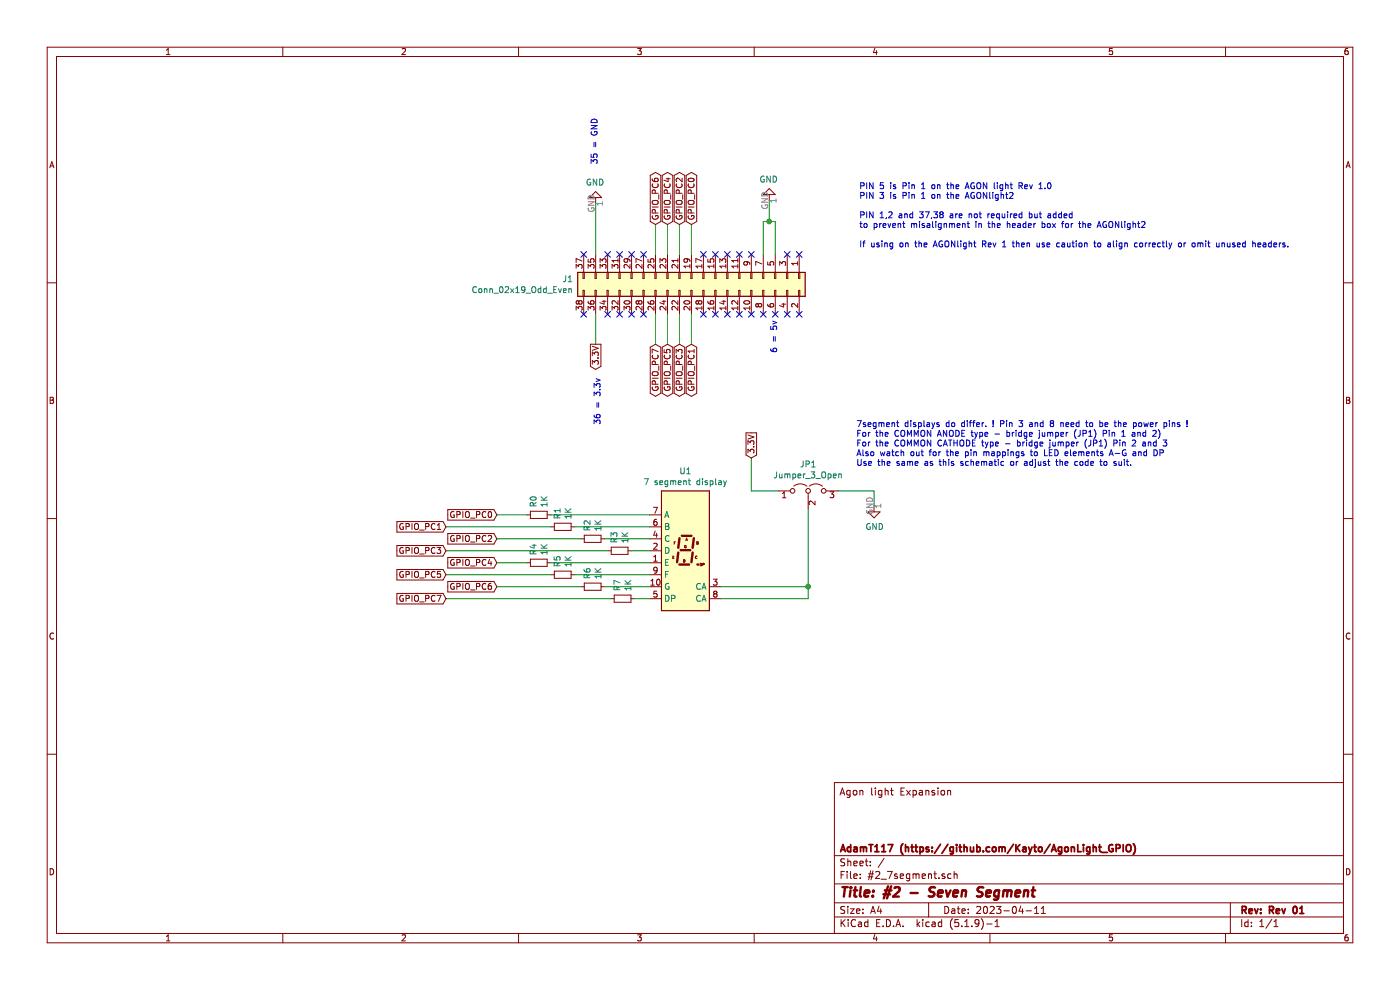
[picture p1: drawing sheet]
EESchema Schematic File Version 4
EELAYER 30 0
EELAYER END
$Descr A4 11693 8268
encoding utf-8
Sheet 1 1
Title "#2 - Seven Segment"
Date "2023-04-11"
Rev "Rev 01"
Comp "AdamT117 (https://github.com/Kayto/AgonLight_GPIO)"
Comment1 ""
Comment2 ""
Comment3 ""
Comment4 "Agon light Expansion "
$EndDescr
$Comp
L Connector_Generic:Conn_02x19_Odd_Even J1
U 1 1
P 5775 2325
F 0 "J1" V 5779 1338 50  0000 R CNN
F 1 "Conn_02x19_Odd_Even" V 5870 1338 50  0000 R CNN
F 2 "Connector_PinSocket_2.54mm:PinSocket_2x19_P2.54mm_Vertical" H 5775 2325 50  0001 C CNN
F 3 "~" H 5775 2325 50  0001 C CNN
	1    5775 2325
	0    1    1    0   
$EndComp
NoConn ~ 6675 2125
NoConn ~ 6575 2125
Wire Wire Line
	6475 2125 6475 1850
Wire Wire Line
	6375 2125 6375 1850
Wire Wire Line
	6375 1850 6425 1850
Wire Wire Line
	6425 1850 6425 1675
Connection ~ 6425 1850
Wire Wire Line
	6425 1850 6475 1850
$Comp
L power:GND #PWR0102
U 1 1
P 6425 1675
F 0 "#PWR0102" H 6425 1425 50  0001 C CNN
F 1 "GND" H 6430 1502 50  0000 C CNN
F 2 "" H 6425 1675 50  0001 C CNN
F 3 "" H 6425 1675 50  0001 C CNN
	1    6425 1675
	-1   0    0    1   
$EndComp
NoConn ~ 6275 2125
NoConn ~ 6175 2125
NoConn ~ 6075 2125
NoConn ~ 5975 2125
NoConn ~ 5875 2125
NoConn ~ 6675 2625
NoConn ~ 6575 2625
NoConn ~ 6475 2625
NoConn ~ 6375 2625
NoConn ~ 6275 2625
NoConn ~ 5975 2625
NoConn ~ 6075 2625
NoConn ~ 6175 2625
Wire Wire Line
	5775 2125 5775 1875
Text GLabel 5775 1875 1    50   BiDi ~ 0
GPIO_PC0
Wire Wire Line
	5775 2625 5775 2875
Text GLabel 5775 2875 3    50   BiDi ~ 0
GPIO_PC1
Wire Wire Line
	5675 2125 5675 1875
Text GLabel 5675 1875 1    50   BiDi ~ 0
GPIO_PC2
Wire Wire Line
	5575 2125 5575 1875
Text GLabel 5575 1875 1    50   BiDi ~ 0
GPIO_PC4
Wire Wire Line
	5475 2125 5475 1875
Text GLabel 5475 1875 1    50   BiDi ~ 0
GPIO_PC6
Wire Wire Line
	5675 2625 5675 2875
Text GLabel 5675 2875 3    50   BiDi ~ 0
GPIO_PC3
Wire Wire Line
	5575 2625 5575 2875
Text GLabel 5575 2875 3    50   BiDi ~ 0
GPIO_PC5
Wire Wire Line
	5475 2625 5475 2875
Text GLabel 5475 2875 3    50   BiDi ~ 0
GPIO_PC7
NoConn ~ 4875 2625
NoConn ~ 5075 2625
NoConn ~ 5175 2625
NoConn ~ 5275 2625
NoConn ~ 5375 2625
NoConn ~ 5375 2125
NoConn ~ 5275 2125
NoConn ~ 5175 2125
NoConn ~ 5075 2125
NoConn ~ 4875 2125
$Comp
L Device:R_Small R0
U 1 1
P 4500 4300
F 0 "R0" H 4559 4346 50  0000 L CNN
F 1 "1K" H 4559 4255 50  0000 L CNN
F 2 "Resistor_THT:R_Axial_DIN0207_L6.3mm_D2.5mm_P7.62mm_Horizontal" H 4500 4300 50  0001 C CNN
F 3 "~" H 4500 4300 50  0001 C CNN
	1    4500 4300
	0    -1   -1   0   
$EndComp
Text Notes 7175 2075 0    50   ~ 0
PIN 5 is Pin 1 on the AGON light Rev 1.0\nPIN 3 is Pin 1 on the AGONlight2\n\nPIN 1,2 and 37,38 are not required but added \nto prevent misalignment in the header box for the AGONlight2\n\nIf using on the AGONlight Rev 1 then use caution to align correctly or omit unused headers.
Text Notes 5000 1375 1    50   ~ 0
35 = GND
Text Notes 5025 3550 1    50   ~ 0
36 = 3.3v
Text Notes 6500 2950 1    50   ~ 0
6 = 5v
NoConn ~ 5875 2625
$Comp
L Display_Character:7segment_LuckyLight U1
U 1 1
P 5725 4600
F 0 "U1" H 5725 5267 50  0000 C CNN
F 1 "7 segment display" H 5725 5176 50  0000 C CNN
F 2 "Display_7Segment:7SegmentLED_LTS6760_LTS6780" H 5725 4000 50  0001 C CNN
F 3 "http://www.kingbright.com/attachments/file/psearch/000/00/00/KCSA02-123(Ver.9A).pdf" H 5225 5075 50  0001 L CNN
	1    5725 4600
	1    0    0    -1  
$EndComp
Wire Wire Line
	6025 4900 6750 4900
Wire Wire Line
	6750 4900 6750 4250
Wire Wire Line
	4975 2625 4975 2875
$Comp
L power:GND #PWR0101
U 1 1
P 4975 1700
F 0 "#PWR0101" H 4975 1450 50  0001 C CNN
F 1 "GND" H 4980 1527 50  0000 C CNN
F 2 "" H 4975 1700 50  0001 C CNN
F 3 "" H 4975 1700 50  0001 C CNN
	1    4975 1700
	-1   0    0    1   
$EndComp
Wire Wire Line
	4975 1700 4975 2125
Text GLabel 4975 2875 3    50   Output ~ 0
3.3V
Wire Wire Line
	5425 4300 4600 4300
Text GLabel 4150 4300 0    50   Input ~ 0
GPIO_PC0
Text GLabel 3725 4400 0    50   Input ~ 0
GPIO_PC1
Wire Wire Line
	5425 4500 5050 4500
Wire Wire Line
	5425 4600 5275 4600
Text GLabel 4150 4500 0    50   Input ~ 0
GPIO_PC2
Text GLabel 3725 4600 0    50   Input ~ 0
GPIO_PC3
Text GLabel 4150 4700 0    50   Input ~ 0
GPIO_PC4
Text GLabel 3725 4800 0    50   Input ~ 0
GPIO_PC5
Text GLabel 4150 4900 0    50   Input ~ 0
GPIO_PC6
Text GLabel 6275 3825 1    50   Input ~ 0
3.3V
Wire Wire Line
	4400 4300 4150 4300
Wire Wire Line
	3725 4400 4600 4400
$Comp
L Device:R_Small R1
U 1 1
P 4700 4400
F 0 "R1" H 4759 4446 50  0000 L CNN
F 1 "1K" H 4759 4355 50  0000 L CNN
F 2 "Resistor_THT:R_Axial_DIN0207_L6.3mm_D2.5mm_P7.62mm_Horizontal" H 4700 4400 50  0001 C CNN
F 3 "~" H 4700 4400 50  0001 C CNN
	1    4700 4400
	0    -1   -1   0   
$EndComp
Wire Wire Line
	4800 4400 5425 4400
$Comp
L Device:R_Small R2
U 1 1
P 4950 4500
F 0 "R2" H 5009 4546 50  0000 L CNN
F 1 "1K" H 5009 4455 50  0000 L CNN
F 2 "Resistor_THT:R_Axial_DIN0207_L6.3mm_D2.5mm_P7.62mm_Horizontal" H 4950 4500 50  0001 C CNN
F 3 "~" H 4950 4500 50  0001 C CNN
	1    4950 4500
	0    -1   -1   0   
$EndComp
Wire Wire Line
	4850 4500 4150 4500
$Comp
L Device:R_Small R3
U 1 1
P 5175 4600
F 0 "R3" H 5234 4646 50  0000 L CNN
F 1 "1K" H 5234 4555 50  0000 L CNN
F 2 "Resistor_THT:R_Axial_DIN0207_L6.3mm_D2.5mm_P7.62mm_Horizontal" H 5175 4600 50  0001 C CNN
F 3 "~" H 5175 4600 50  0001 C CNN
	1    5175 4600
	0    -1   -1   0   
$EndComp
Wire Wire Line
	5075 4600 3725 4600
$Comp
L Device:R_Small R4
U 1 1
P 4500 4700
F 0 "R4" H 4559 4746 50  0000 L CNN
F 1 "1K" H 4559 4655 50  0000 L CNN
F 2 "Resistor_THT:R_Axial_DIN0207_L6.3mm_D2.5mm_P7.62mm_Horizontal" H 4500 4700 50  0001 C CNN
F 3 "~" H 4500 4700 50  0001 C CNN
	1    4500 4700
	0    -1   -1   0   
$EndComp
Wire Wire Line
	5425 4700 4600 4700
Wire Wire Line
	5425 4900 5050 4900
Wire Wire Line
	4400 4700 4150 4700
Wire Wire Line
	3725 4800 4600 4800
$Comp
L Device:R_Small R5
U 1 1
P 4700 4800
F 0 "R5" H 4759 4846 50  0000 L CNN
F 1 "1K" H 4759 4755 50  0000 L CNN
F 2 "Resistor_THT:R_Axial_DIN0207_L6.3mm_D2.5mm_P7.62mm_Horizontal" H 4700 4800 50  0001 C CNN
F 3 "~" H 4700 4800 50  0001 C CNN
	1    4700 4800
	0    -1   -1   0   
$EndComp
Wire Wire Line
	4800 4800 5425 4800
$Comp
L Device:R_Small R6
U 1 1
P 4950 4900
F 0 "R6" H 5009 4946 50  0000 L CNN
F 1 "1K" H 5009 4855 50  0000 L CNN
F 2 "Resistor_THT:R_Axial_DIN0207_L6.3mm_D2.5mm_P7.62mm_Horizontal" H 4950 4900 50  0001 C CNN
F 3 "~" H 4950 4900 50  0001 C CNN
	1    4950 4900
	0    -1   -1   0   
$EndComp
Wire Wire Line
	4850 4900 4150 4900
Wire Wire Line
	6025 5000 6750 5000
Wire Wire Line
	3725 5000 5100 5000
$Comp
L Device:R_Small R7
U 1 1
P 5200 5000
F 0 "R7" H 5259 5046 50  0000 L CNN
F 1 "1K" H 5259 4955 50  0000 L CNN
F 2 "Resistor_THT:R_Axial_DIN0207_L6.3mm_D2.5mm_P7.62mm_Horizontal" H 5200 5000 50  0001 C CNN
F 3 "~" H 5200 5000 50  0001 C CNN
	1    5200 5000
	0    -1   -1   0   
$EndComp
Wire Wire Line
	5300 5000 5425 5000
Text GLabel 3725 5000 0    50   Input ~ 0
GPIO_PC7
Wire Wire Line
	6750 5000 6750 4900
Connection ~ 6750 4900
Text Notes 7150 3900 0    50   ~ 0
7segment displays do differ. ! Pin 3 and 8 need to be the power pins !\nFor the COMMON ANODE type - bridge jumper (JP1) Pin 1 and 2)\nFor the COMMON CATHODE type - bridge jumper (JP1) Pin 2 and 3\nAlso watch out for the pin mappings to LED elements A-G and DP \nUse the same as this schematic or adjust the code to suit.
$Comp
L Jumper:Jumper_3_Open JP1
U 1 1
P 6750 4100
F 0 "JP1" H 6750 4324 50  0000 C CNN
F 1 "Jumper_3_Open" H 6750 4233 50  0000 C CNN
F 2 "Jumper:SolderJumper-3_P1.3mm_Open_Pad1.0x1.5mm_NumberLabels" H 6750 4100 50  0001 C CNN
F 3 "~" H 6750 4100 50  0001 C CNN
	1    6750 4100
	1    0    0    -1  
$EndComp
Wire Wire Line
	7000 4100 7300 4100
Wire Wire Line
	7300 4100 7300 4225
Wire Wire Line
	6500 4100 6275 4100
Wire Wire Line
	6275 4100 6275 3825
$Comp
L power:GND #PWR0103
U 1 1
P 7300 4225
F 0 "#PWR0103" H 7300 3975 50  0001 C CNN
F 1 "GND" H 7305 4052 50  0000 C CNN
F 2 "" H 7300 4225 50  0001 C CNN
F 3 "" H 7300 4225 50  0001 C CNN
	1    7300 4225
	1    0    0    -1  
$EndComp
$EndSCHEMATC
